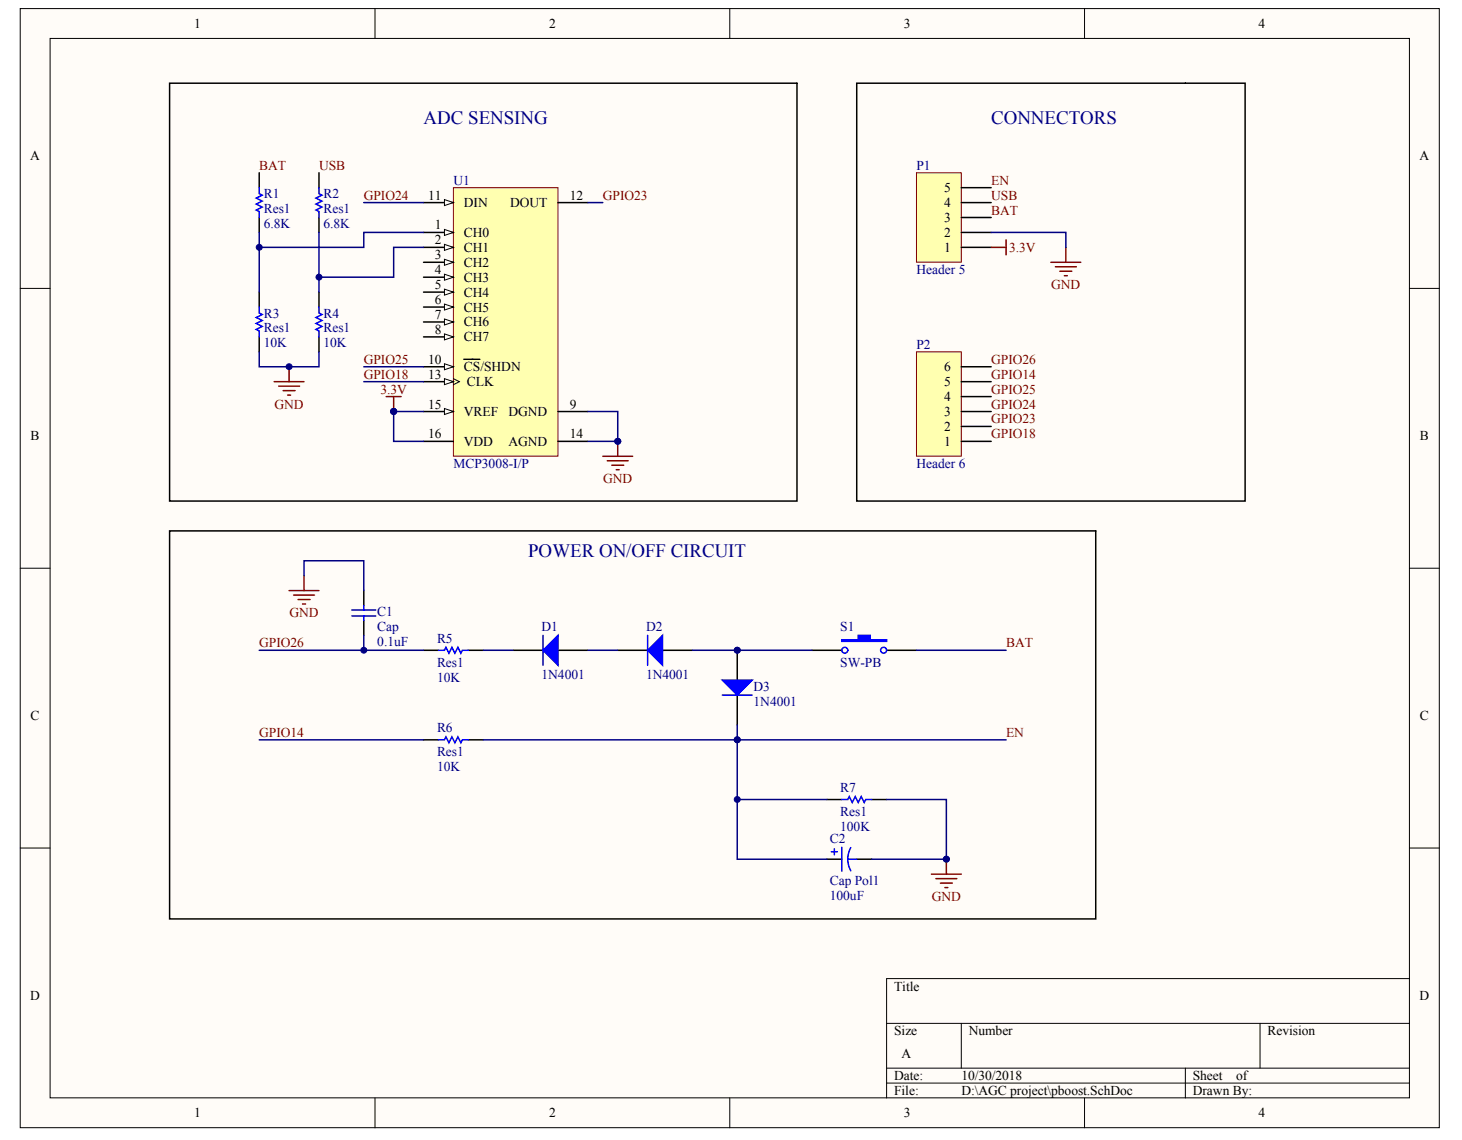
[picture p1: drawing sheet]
<svg xmlns="http://www.w3.org/2000/svg" width="258mm" height="201mm" viewBox="0 0 258 201" stroke-linecap="round" stroke-linejoin="round" font-family="sans-serif">
<g fill="#fffcf8" stroke="#000" stroke-width=".18">
<path d="M3.6 1.5h250.3v197.4h-250.3z"/>
<path d="M8.8 6.8h239.8v186.8h-239.8z"/>
</g>
<g fill="none" stroke="#000" stroke-width=".18">
<path d="M66.1 1.5v5.3M128.7 1.5v5.3M191.3 1.5v5.3M3.6 50.9h5.2M248.6 50.9h5.3M3.6 100.2h5.2M248.6 100.2h5.3M3.6 149.6h5.2M248.6 149.6h5.3M248.6 172.6h-92.2v21.1M66.1 193.7v5.2M128.7 193.7v5.2"/>
<path d="M156.4 180.5h92.2M156.4 188.4h92.2M156.4 191h92.2M169.6 180.5v7.9M191.3 193.7v5.2M209.1 188.4v5.3M222.3 180.5v7.9"/>
</g>
<path d="M80 33.1h18.4v47.4h-18.4z" fill="#ffffb0" stroke="#800000" stroke-width=".18"/>
<path d="M74.7 46.3h5.3" fill="none" stroke="#000" stroke-width=".26"/>
<path d="M78.4 45.7l1.6 .6-1.6 .5z" fill="#fffcf8" stroke="#000" stroke-width=".18"/>
<path d="M74.7 48.9h5.3" fill="none" stroke="#000" stroke-width=".26"/>
<path d="M78.4 48.4l1.6 .5-1.6 .5z" fill="#fffcf8" stroke="#000" stroke-width=".18"/>
<path d="M74.7 64.7h5.3M98.4 72.6h5.3" fill="none" stroke="#000" stroke-width=".26"/>
<path d="M78.4 64.2l1.6 .5-1.6 .5z" fill="#fffcf8" stroke="#000" stroke-width=".18"/>
<path d="M74.7 67.3h5.3M81.8 63.4h2.8" fill="none" stroke="#000" stroke-width=".26"/>
<path d="M80 66.8l1 .5-1 .5" fill="none" stroke="#000" stroke-width=".18"/>
<path d="M78.4 66.8l1.6 .5-1.6 .5z" fill="#fffcf8" stroke="#000" stroke-width=".18"/>
<path d="M74.7 72.6h5.3" fill="none" stroke="#000" stroke-width=".26"/>
<path d="M78.4 72.1l1.6 .5-1.6 .5z" fill="#fffcf8" stroke="#000" stroke-width=".18"/>
<path d="M74.7 35.7h5.3" fill="none" stroke="#000" stroke-width=".26"/>
<path d="M78.4 35.2l1.6 .5-1.6 .6z" fill="#fffcf8" stroke="#000" stroke-width=".18"/>
<path d="M74.7 41h5.3" fill="none" stroke="#000" stroke-width=".26"/>
<path d="M78.4 40.5l1.6 .5-1.6 .5z" fill="#fffcf8" stroke="#000" stroke-width=".18"/>
<path d="M74.7 43.6h5.3" fill="none" stroke="#000" stroke-width=".26"/>
<path d="M78.4 43.1l1.6 .5-1.6 .6z" fill="#fffcf8" stroke="#000" stroke-width=".18"/>
<path d="M98.4 35.7h5.3M74.7 56.8h5.3M74.7 77.9h5.3M98.4 77.9h5.3" fill="none" stroke="#000" stroke-width=".26"/>
<path d="M78.4 56.3l1.6 .5-1.6 .5z" fill="#fffcf8" stroke="#000" stroke-width=".18"/>
<path d="M74.7 59.4h5.3" fill="none" stroke="#000" stroke-width=".26"/>
<path d="M78.4 58.9l1.6 .5-1.6 .6z" fill="#fffcf8" stroke="#000" stroke-width=".18"/>
<path d="M74.7 51.5h5.3" fill="none" stroke="#000" stroke-width=".26"/>
<path d="M78.4 51l1.6 .5-1.6 .6z" fill="#fffcf8" stroke="#000" stroke-width=".18"/>
<path d="M74.7 54.2h5.3" fill="none" stroke="#000" stroke-width=".26"/>
<path d="M78.4 53.6l1.6 .6-1.6 .5z" fill="#fffcf8" stroke="#000" stroke-width=".18"/>
<g fill="none" stroke="#000" stroke-width=".26">
<path d="M29.9 14.7h110.7v73.7h-110.7zM45.7 30.5v2.6M45.7 38.4v2.6M56.3 30.5v2.6M56.3 38.4v2.6M45.7 51.5v2.7M45.7 59.4v2.7M56.3 51.5v2.7M56.3 59.4v2.7M29.9 93.6h163.4v68.5h-163.4zM64.2 104.2v2.6M64.2 109.4v2.7"/>
<path d="M74.7 114.7h2.6M82.6 114.7h2.6M90.5 114.7h5.3M98.4 114.7h5.3M109 114.7h5.2M116.9 114.7h5.2M130 114.7v5.3M143.2 114.7h5.3M156.4 114.7h5.3M74.7 130.5h2.6M82.6 130.5h2.6M130 122.6v5.3"/>
<path d="M145.8 141h2.7M145.8 151.6h2.7M151.1 151.6h2.7M153.8 141h2.6"/>
</g>
<g fill="none" stroke="#00f" stroke-width=".26">
<path d="M45.7 33.1v1.1l.6 .2-1.1 .5 1.1 .6-1.1 .5 1.1 .5-1.1 .6 .5 .2v1.1M56.3 33.1v1.1l.5 .2-1.1 .5 1.1 .6-1.1 .5 1.1 .5-1.1 .6 .6 .2v1.1M45.7 54.2v1l.6 .3-1.1 .5 1.1 .5-1.1 .6 1.1 .5-1.1 .5 .5 .3v1M56.3 54.2v1l.5 .3-1.1 .5 1.1 .5-1.1 .6 1.1 .5-1.1 .5 .6 .3v1M62.1 107.6h4.2M62.1 108.7h4.2M64.2 106.8v.8M64.2 108.7v.7M77.3 114.7h1.1l.3-.5 .5 1 .5-1 .5 1 .6-1 .5 1 .3-.5h1M95.8 112.1v5.2M114.2 112.1v5.2M77.3 130.5h1.1l.3-.5 .5 1 .5-1 .5 1 .6-1 .5 1 .3-.5h1"/>
<path d="M127.4 122.6h5.3M146.6 150.2h1.1M147.2 149.7v1.1M148.5 141h1l.3-.5 .5 1.1 .6-1.1 .5 1.1 .5-1.1 .5 1.1 .3-.6h1.1M148.5 149.5v4.2M149.5 151.6h1.6M149.5 151.6l.1 .8 .5 1.2M150.1 149.5l-.4 .8-.2 1.3"/>
<circle cx="149" cy="114.7" r=".52"/>
<circle cx="155.9" cy="114.7" r=".52"/>
</g>
<g fill="none" stroke="#000080" stroke-width=".26">
<path d="M64.2 35.7h10.5M103.7 35.7h2.6M45.7 41v10.5M56.3 41v10.5M74.7 41h-10.5v2.6h-18.5M74.7 43.6h-5.3v5.3h-13.1M45.7 62.1v2.6h10.6v-2.6M64.2 64.7h10.5M64.2 67.3h10.5M74.7 72.6h-5.3v5.3h5.3M103.7 72.6h5.3v5.3h-5.3M45.7 114.7h29"/>
<path d="M53.6 101.5v-2.6h10.6v5.3M64.2 112.1v2.6M85.2 114.7h5.3M103.7 114.7h5.3M122.1 114.7h21.1M161.7 114.7h15.8M45.7 130.5h29M85.2 130.5h92.3M130 127.9v23.7h15.8M130 141h15.8M156.4 141h10.5v10.6h-13.1"/>
</g>
<g fill="#000080" stroke="#000080" stroke-width=".18">
<circle cx="45.7" cy="43.6" r=".52"/>
<circle cx="56.3" cy="48.9" r=".52"/>
<circle cx="51" cy="64.7" r=".52"/>
<circle cx="69.4" cy="72.6" r=".52"/>
<circle cx="109" cy="77.8" r=".52"/>
<circle cx="130" cy="114.7" r=".52"/>
<circle cx="130" cy="130.5" r=".52"/>
<circle cx="130" cy="141" r=".52"/>
<circle cx="166.9" cy="151.5" r=".52"/>
<circle cx="64.2" cy="114.7" r=".52"/>
</g>
<g fill="none" stroke="#800000" stroke-width=".26">
<path d="M48.4 67.3h5.2M49.1 68.1h3.7M49.9 68.9h2.1M50.7 69.7h.6M51 64.7v2.6M68.1 70h2.7M69.4 70v2.6M109 77.9v2.6M106.3 80.5h5.3M107.1 81.3h3.7M107.9 82.1h2.1M108.7 82.9h.5"/>
<path d="M51 104.2h5.3M51.8 105h3.7M52.6 105.8h2.1M53.4 106.5h.5M53.6 101.5v2.7M164.3 154.2h5.3M165.1 155h3.7M165.9 155.8h2.1M166.7 156.6h.5M166.9 151.6v2.6"/>
</g>
<g fill="#00f" stroke="#00f" stroke-width=".26">
<path d="M95.8 114.7l2.6-2.6v5.2z"/>
<path d="M114.2 114.7l2.7-2.6v5.2z"/>
<path d="M127.4 120h5.3l-2.7 2.6z"/>
<path d="M148.5 112.9h2.9v-.8h2.1v.8h2.9v.2h-7.9z" fill-rule="evenodd"/>
</g>
<path d="M161.7 30.5h7.9v15.7h-7.9z" fill="#ffffb0" stroke="#800000" stroke-width=".18"/>
<path d="M169.6 38.4h5.2M169.6 35.7h5.2M169.6 33.1h5.2M169.6 43.6h5.2M169.6 41h5.2" fill="none" stroke="#000" stroke-width=".26"/>
<path d="M161.7 62.1h7.9v18.4h-7.9z" fill="#ffffb0" stroke="#800000" stroke-width=".18"/>
<path d="M151.1 14.7h68.5v73.7h-68.5zM169.6 77.9h5.2M169.6 75.2h5.2M169.6 72.6h5.2M169.6 70h5.2M169.6 67.3h5.2M169.6 64.7h5.2" fill="none" stroke="#000" stroke-width=".26"/>
<path d="M174.8 43.6h2.7M177.5 42.3v2.6M185.4 46.3h5.2M186.2 47.1h3.7M187 47.8h2.1M187.7 48.6h.6M188 43.6v2.7" fill="none" stroke="#800000" stroke-width=".26"/>
<path d="M174.8 41h13.2v2.6" fill="none" stroke="#000080" stroke-width=".26"/>
<g font-size="3.3" fill="#000080">
<text x="74.7" y="21.8">ADC SENSING</text>
<text x="174.8" y="21.8">CONNECTORS</text>
<text x="93.1" y="98.2">POWER ON/OFF CIRCUIT</text>
</g>
<g font-size="2.4">
<text x="34.3" y="4.9">1</text>
<text x="96.8" y="4.9">2</text>
<text x="159.4" y="4.9">3</text>
<text x="222" y="4.9">4</text>
<text x="5.3" y="28.3">A</text>
<text x="250.4" y="28.3">A</text>
<text x="75.5" y="35.2">11</text>
<text x="100.5" y="35.2">12</text>
<text x="166.5" y="33.9">5</text>
<text x="76.7" y="40.5">1</text>
<text x="81.8" y="36.5">DIN</text>
<text x="81.8" y="41.8">CH0</text>
<text x="90" y="36.5">DOUT</text>
<text x="166.5" y="41.8">2</text>
<text x="166.5" y="39.2">3</text>
<text x="166.5" y="36.5">4</text>
<text x="76.7" y="45.8">3</text>
<text x="76.7" y="43.1">2</text>
<text x="81.8" y="47.1">CH2</text>
<text x="81.8" y="44.4">CH1</text>
<text x="166.5" y="44.4">1</text>
<text x="76.7" y="48.4">4</text>
<text x="76.7" y="51">5</text>
<text x="76.7" y="53.6">6</text>
<text x="81.8" y="49.7">CH3</text>
<text x="81.8" y="52.3">CH4</text>
<text x="76.7" y="56.3">7</text>
<text x="76.7" y="58.9">8</text>
<text x="81.8" y="57.6">CH6</text>
<text x="81.8" y="55">CH5</text>
<text x="75.5" y="64.2">10</text>
<text x="81.8" y="65.5">CS/SHDN</text>
<text x="81.8" y="60.2">CH7</text>
<text x="166.5" y="65.5">6</text>
<text x="75.5" y="66.8">13</text>
<text x="82.4" y="68.1">CLK</text>
<text x="166.5" y="70.8">4</text>
<text x="166.5" y="68.1">5</text>
<text x="5.4" y="77.7">B</text>
<text x="75.5" y="72.1">15</text>
<text x="75.5" y="77.3">16</text>
<text x="81.8" y="73.4">VREF</text>
<text x="89.7" y="73.4">DGND</text>
<text x="100.5" y="72.1">9</text>
<text x="100.5" y="77.3">14</text>
<text x="166.5" y="76">2</text>
<text x="166.5" y="73.4">3</text>
<text x="250.5" y="77.7">B</text>
<text x="81.8" y="78.7">VDD</text>
<text x="89.7" y="78.7">AGND</text>
<text x="166.5" y="78.7">1</text>
<text x="5.4" y="127">C</text>
<text x="250.5" y="127">C</text>
<text x="5.3" y="176.4">D</text>
<text x="157.7" y="174.7">Title</text>
<text x="250.4" y="176.4">D</text>
<text x="157.7" y="182.6">Size</text>
<text x="170.9" y="182.6">Number</text>
<text x="223.6" y="182.6">Revision</text>
<text x="157.7" y="190.5">Date:</text>
<text x="159" y="186.6">A</text>
<text x="169.6" y="190.5">10/30/2018</text>
<text x="210.4" y="190.5">Sheet</text>
<text x="218" y="190.5">of</text>
<text x="34.3" y="197.1">1</text>
<text x="96.8" y="197.1">2</text>
<text x="157.7" y="193.2">File:</text>
<text x="159.4" y="197.1">3</text>
<text x="169.6" y="193.2">D:\AGC project\pboost.SchDoc</text>
<text x="210.4" y="193.2">Drawn By:</text>
<text x="222" y="197.1">4</text>
</g>
<g font-size="2.4" fill="#800000">
<text x="45.7" y="29.9">BAT</text>
<text x="56.3" y="29.9">USB</text>
<text x="64.2" y="35.2">GPIO24</text>
<text x="106.3" y="35.2">GPIO23</text>
<text x="174.8" y="35.2">USB</text>
<text x="174.8" y="32.6">EN</text>
<text x="174.8" y="37.9">BAT</text>
<text x="178" y="44.4">3.3V</text>
<text x="185.4" y="51">GND</text>
<text x="64.2" y="64.2">GPIO25</text>
<text x="174.8" y="64.2">GPIO26</text>
<text x="64.2" y="66.8">GPIO18</text>
<text x="67.1" y="69.4">3.3V</text>
<text x="174.8" y="69.4">GPIO25</text>
<text x="174.8" y="66.8">GPIO14</text>
<text x="48.4" y="72.1">GND</text>
<text x="174.8" y="77.3">GPIO18</text>
<text x="174.8" y="74.7">GPIO23</text>
<text x="174.8" y="72.1">GPIO24</text>
<text x="106.4" y="85.2">GND</text>
<text x="51.1" y="108.9">GND</text>
<text x="45.7" y="114.2">GPIO26</text>
<text x="177.5" y="114.2">BAT</text>
<text x="45.7" y="130">GPIO14</text>
<text x="177.5" y="130">EN</text>
<text x="164.4" y="158.9">GND</text>
</g>
<g font-size="2.4" fill="#000080">
<text x="161.7" y="29.9">P1</text>
<text x="46.5" y="34.9">R1</text>
<text x="57.1" y="34.9">R2</text>
<text x="80" y="32.6">U1</text>
<text x="46.5" y="40.2">6.8K</text>
<text x="46.5" y="37.6">Res1</text>
<text x="57.1" y="40.2">6.8K</text>
<text x="57.1" y="37.6">Res1</text>
<text x="161.7" y="48.4">Header 5</text>
<text x="46.5" y="56">R3</text>
<text x="46.5" y="58.6">Res1</text>
<text x="57.1" y="56">R4</text>
<text x="57.1" y="58.6">Res1</text>
<text x="46.5" y="61.3">10K</text>
<text x="57.1" y="61.3">10K</text>
<text x="161.7" y="61.6">P2</text>
<text x="80" y="82.6">MCP3008-I/P</text>
<text x="161.7" y="82.6">Header 6</text>
<text x="66.5" y="113.9">0.1uF</text>
<text x="66.5" y="108.7">C1</text>
<text x="66.5" y="111.3">Cap</text>
<text x="77.1" y="113.4">R5</text>
<text x="95.5" y="111.3">D1</text>
<text x="114" y="111.3">D2</text>
<text x="148.2" y="111.3">S1</text>
<text x="77.1" y="117.6">Res1</text>
<text x="95.5" y="119.7">1N4001</text>
<text x="114" y="119.7">1N4001</text>
<text x="148.2" y="117.6">SW-PB</text>
<text x="77.1" y="120.2">10K</text>
<text x="132.9" y="121.8">D3</text>
<text x="132.9" y="124.5">1N4001</text>
<text x="77.1" y="129.2">R6</text>
<text x="77.1" y="136">10K</text>
<text x="77.1" y="133.4">Res1</text>
<text x="148.2" y="139.7">R7</text>
<text x="148.2" y="143.9">Res1</text>
<text x="146.4" y="148.7">C2</text>
<text x="148.2" y="146.6">100K</text>
<text x="146.4" y="158.7">100uF</text>
<text x="146.4" y="156">Cap Pol1</text>
</g>
</svg>
